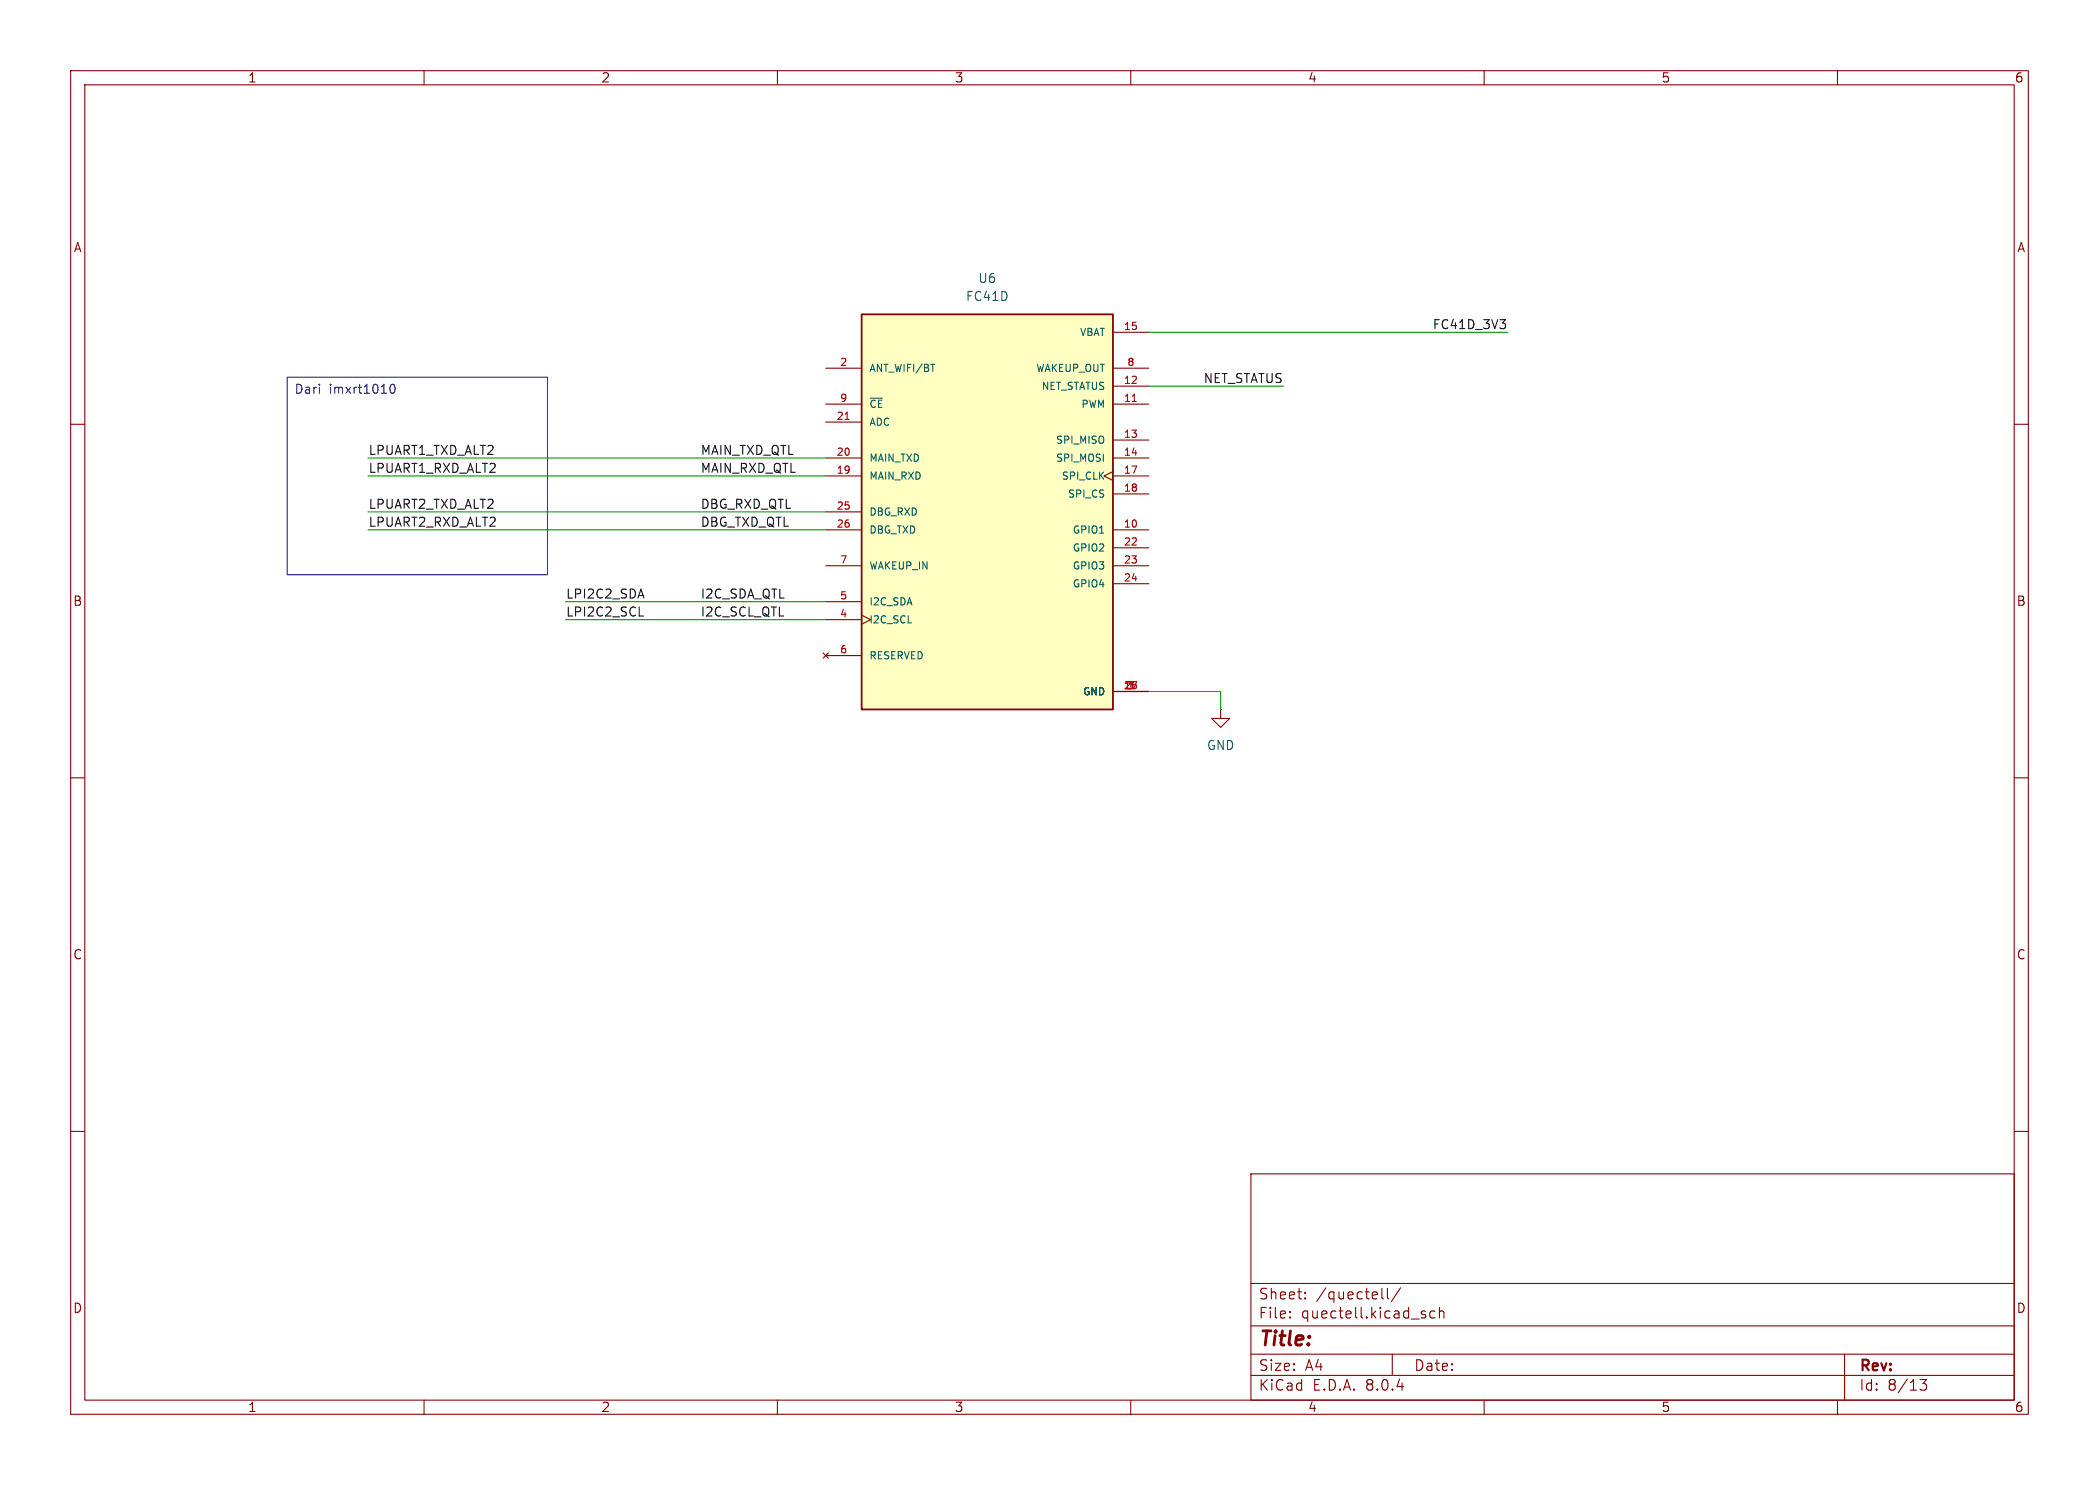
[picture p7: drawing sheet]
(kicad_sch
 (version 20231120)
 (generator "eeschema")
 (generator_version "8.0")
 (paper "A4")
 (lib_symbols
  (symbol "FC41D:FC41D"
   (pin_names
    (offset 1.016)) (exclude_from_sim no) (in_bom yes) (on_board yes)
   (property "Reference" "U" (at -17.78 28.702 0) (effects (font (size 1.27 1.27)) (justify left bottom)))
   (property "Value" "FC41D" (at -17.78 -30.48 0) (effects (font (size 1.27 1.27)) (justify left bottom)))
   (property "Footprint" "FC41D:XCVR_FC41D" (at 0 0 0) (effects (font (size 1.27 1.27)) (justify bottom) (hide yes)))
   (property "Datasheet" "" (at 0 0 0) (effects (font (size 1.27 1.27)) (hide yes)))
   (property "Description" "" (at 0 0 0) (effects (font (size 1.27 1.27)) (hide yes)))
   (property "MF" "Quectel" (at 0 0 0) (effects (font (size 1.27 1.27)) (justify bottom) (hide yes)))
   (property "MAXIMUM_PACKAGE_HEIGHT" "2.8mm" (at 0 0 0) (effects (font (size 1.27 1.27)) (justify bottom) (hide yes)))
   (property "Package" "Package" (at 0 0 0) (effects (font (size 1.27 1.27)) (justify bottom) (hide yes)))
   (property "Price" "None" (at 0 0 0) (effects (font (size 1.27 1.27)) (justify bottom) (hide yes)))
   (property "Check_prices" "https://www.snapeda.com/parts/FC41D/Quectel/view-part/?ref=eda" (at 0 0 0) (effects (font (size 1.27 1.27)) (justify bottom) (hide yes)))
   (property "STANDARD" "Manufacturer Recommendations" (at 0 0 0) (effects (font (size 1.27 1.27)) (justify bottom) (hide yes)))
   (property "PARTREV" "1.0" (at 0 0 0) (effects (font (size 1.27 1.27)) (justify bottom) (hide yes)))
   (property "SnapEDA_Link" "https://www.snapeda.com/parts/FC41D/Quectel/view-part/?ref=snap" (at 0 0 0) (effects (font (size 1.27 1.27)) (justify bottom) (hide yes)))
   (property "MP" "FC41D" (at 0 0 0) (effects (font (size 1.27 1.27)) (justify bottom) (hide yes)))
   (property "Description_1" "\nWi-Fi & Bluetooth module; Max. data rate of 72Mbps; LCC form factor; 20mm 18mm 2.6mm; Operating temperature range of -40C to +85C.\n" (at 0 0 0) (effects (font (size 1.27 1.27)) (justify bottom) (hide yes)))
   (property "MANUFACTURER" "Quectel" (at 0 0 0) (effects (font (size 1.27 1.27)) (justify bottom) (hide yes)))
   (property "Availability" "Not in stock" (at 0 0 0) (effects (font (size 1.27 1.27)) (justify bottom) (hide yes)))
   (property "SNAPEDA_PN" "FC41D" (at 0 0 0) (effects (font (size 1.27 1.27)) (justify bottom) (hide yes)))
   (symbol "FC41D_0_0"
    (rectangle (start -17.78 -27.94) (end 17.78 27.94) (stroke (width 0.254) (type default)) (fill (type background)))
    (pin power_in line (at 22.86 -25.4 180) (length 5.08) (name "GND" (effects (font (size 1.016 1.016)))) (number "1" (effects (font (size 1.016 1.016)))))
    (pin bidirectional line (at 22.86 -2.54 180) (length 5.08) (name "GPIO1" (effects (font (size 1.016 1.016)))) (number "10" (effects (font (size 1.016 1.016)))))
    (pin output line (at 22.86 15.24 180) (length 5.08) (name "PWM" (effects (font (size 1.016 1.016)))) (number "11" (effects (font (size 1.016 1.016)))))
    (pin output line (at 22.86 17.78 180) (length 5.08) (name "NET_STATUS" (effects (font (size 1.016 1.016)))) (number "12" (effects (font (size 1.016 1.016)))))
    (pin bidirectional line (at 22.86 10.16 180) (length 5.08) (name "SPI_MISO" (effects (font (size 1.016 1.016)))) (number "13" (effects (font (size 1.016 1.016)))))
    (pin bidirectional line (at 22.86 7.62 180) (length 5.08) (name "SPI_MOSI" (effects (font (size 1.016 1.016)))) (number "14" (effects (font (size 1.016 1.016)))))
    (pin power_in line (at 22.86 25.4 180) (length 5.08) (name "VBAT" (effects (font (size 1.016 1.016)))) (number "15" (effects (font (size 1.016 1.016)))))
    (pin power_in line (at 22.86 -25.4 180) (length 5.08) (name "GND" (effects (font (size 1.016 1.016)))) (number "16" (effects (font (size 1.016 1.016)))))
    (pin bidirectional clock (at 22.86 5.08 180) (length 5.08) (name "SPI_CLK" (effects (font (size 1.016 1.016)))) (number "17" (effects (font (size 1.016 1.016)))))
    (pin bidirectional line (at 22.86 2.54 180) (length 5.08) (name "SPI_CS" (effects (font (size 1.016 1.016)))) (number "18" (effects (font (size 1.016 1.016)))))
    (pin input line (at -22.86 5.08 0) (length 5.08) (name "MAIN_RXD" (effects (font (size 1.016 1.016)))) (number "19" (effects (font (size 1.016 1.016)))))
    (pin bidirectional line (at -22.86 20.32 0) (length 5.08) (name "ANT_WIFI/BT" (effects (font (size 1.016 1.016)))) (number "2" (effects (font (size 1.016 1.016)))))
    (pin output line (at -22.86 7.62 0) (length 5.08) (name "MAIN_TXD" (effects (font (size 1.016 1.016)))) (number "20" (effects (font (size 1.016 1.016)))))
    (pin input line (at -22.86 12.7 0) (length 5.08) (name "ADC" (effects (font (size 1.016 1.016)))) (number "21" (effects (font (size 1.016 1.016)))))
    (pin bidirectional line (at 22.86 -5.08 180) (length 5.08) (name "GPIO2" (effects (font (size 1.016 1.016)))) (number "22" (effects (font (size 1.016 1.016)))))
    (pin bidirectional line (at 22.86 -7.62 180) (length 5.08) (name "GPIO3" (effects (font (size 1.016 1.016)))) (number "23" (effects (font (size 1.016 1.016)))))
    (pin bidirectional line (at 22.86 -10.16 180) (length 5.08) (name "GPIO4" (effects (font (size 1.016 1.016)))) (number "24" (effects (font (size 1.016 1.016)))))
    (pin input line (at -22.86 0 0) (length 5.08) (name "DBG_RXD" (effects (font (size 1.016 1.016)))) (number "25" (effects (font (size 1.016 1.016)))))
    (pin output line (at -22.86 -2.54 0) (length 5.08) (name "DBG_TXD" (effects (font (size 1.016 1.016)))) (number "26" (effects (font (size 1.016 1.016)))))
    (pin power_in line (at 22.86 -25.4 180) (length 5.08) (name "GND" (effects (font (size 1.016 1.016)))) (number "27" (effects (font (size 1.016 1.016)))))
    (pin power_in line (at 22.86 -25.4 180) (length 5.08) (name "GND" (effects (font (size 1.016 1.016)))) (number "3" (effects (font (size 1.016 1.016)))))
    (pin output clock (at -22.86 -15.24 0) (length 5.08) (name "I2C_SCL" (effects (font (size 1.016 1.016)))) (number "4" (effects (font (size 1.016 1.016)))))
    (pin bidirectional line (at -22.86 -12.7 0) (length 5.08) (name "I2C_SDA" (effects (font (size 1.016 1.016)))) (number "5" (effects (font (size 1.016 1.016)))))
    (pin no_connect line (at -22.86 -20.32 0) (length 5.08) (name "RESERVED" (effects (font (size 1.016 1.016)))) (number "6" (effects (font (size 1.016 1.016)))))
    (pin input line (at -22.86 -7.62 0) (length 5.08) (name "WAKEUP_IN" (effects (font (size 1.016 1.016)))) (number "7" (effects (font (size 1.016 1.016)))))
    (pin output line (at 22.86 20.32 180) (length 5.08) (name "WAKEUP_OUT" (effects (font (size 1.016 1.016)))) (number "8" (effects (font (size 1.016 1.016)))))
    (pin input line (at -22.86 15.24 0) (length 5.08) (name "~{CE}" (effects (font (size 1.016 1.016)))) (number "9" (effects (font (size 1.016 1.016)))))))
  (symbol "power:GND"
   (power)
   (pin_numbers hide)
   (pin_names
    (offset 0) hide) (exclude_from_sim no) (in_bom yes) (on_board yes)
   (property "Reference" "#PWR" (at 0 -6.35 0) (effects (font (size 1.27 1.27)) (hide yes)))
   (property "Value" "GND" (at 0 -3.81 0) (effects (font (size 1.27 1.27))))
   (property "Footprint" "" (at 0 0 0) (effects (font (size 1.27 1.27)) (hide yes)))
   (property "Datasheet" "" (at 0 0 0) (effects (font (size 1.27 1.27)) (hide yes)))
   (property "Description" "Power symbol creates a global label with name \"GND\" , ground" (at 0 0 0) (effects (font (size 1.27 1.27)) (hide yes)))
   (symbol "GND_0_1"
    (polyline (pts (xy 0 0) (xy 0 -1.27) (xy 1.27 -1.27) (xy 0 -2.54) (xy -1.27 -1.27) (xy 0 -1.27)) (stroke (width 0) (type default)) (fill (type none))))
   (symbol "GND_1_1"
    (pin power_in line (at 0 0 270) (length 0) (name "~" (effects (font (size 1.27 1.27)))) (number "1" (effects (font (size 1.27 1.27))))))))
 (wire
  (pts (xy 52.07 64.77) (xy 116.84 64.77))
  (stroke (width 0) (type default)))
 (wire
  (pts (xy 52.07 74.93) (xy 116.84 74.93))
  (stroke (width 0) (type default)))
 (wire
  (pts (xy 162.56 97.79) (xy 172.72 97.79))
  (stroke (width 0) (type default)))
 (wire
  (pts (xy 80.01 85.09) (xy 116.84 85.09))
  (stroke (width 0) (type default)))
 (wire
  (pts (xy 162.56 54.61) (xy 181.61 54.61))
  (stroke (width 0) (type default)))
 (wire
  (pts (xy 162.56 46.99) (xy 213.36 46.99))
  (stroke (width 0) (type default)))
 (wire
  (pts (xy 52.07 67.31) (xy 116.84 67.31))
  (stroke (width 0) (type default)))
 (wire
  (pts (xy 52.07 72.39) (xy 116.84 72.39))
  (stroke (width 0) (type default)))
 (wire
  (pts (xy 80.01 87.63) (xy 116.84 87.63))
  (stroke (width 0) (type default)))
 (wire
  (pts (xy 172.72 97.79) (xy 172.72 100.33))
  (stroke (width 0) (type default)))
 (text_box "Dari imxrt1010\n"
  (exclude_from_sim no)
  (at 40.64 53.34 0)
  (size 36.83 27.94)
  (stroke (width 0) (type default))
  (fill (type none))
  (effects (font (size 1.27 1.27)) (justify left top)))
 (label "DBG_TXD_QTL"
  (at 99.06 74.93 0)
  (fields_autoplaced yes)
  (effects (font (size 1.27 1.27)) (justify left bottom)))
 (label "LPUART1_RXD_ALT2"
  (at 52.07 67.31 0)
  (fields_autoplaced yes)
  (effects (font (size 1.27 1.27)) (justify left bottom)))
 (label "NET_STATUS"
  (at 181.61 54.61 180)
  (fields_autoplaced yes)
  (effects (font (size 1.27 1.27)) (justify right bottom)))
 (label "LPUART2_TXD_ALT2"
  (at 52.07 72.39 0)
  (fields_autoplaced yes)
  (effects (font (size 1.27 1.27)) (justify left bottom)))
 (label "MAIN_TXD_QTL"
  (at 99.06 64.77 0)
  (fields_autoplaced yes)
  (effects (font (size 1.27 1.27)) (justify left bottom)))
 (label "LPI2C2_SDA"
  (at 80.01 85.09 0)
  (fields_autoplaced yes)
  (effects (font (size 1.27 1.27)) (justify left bottom)))
 (label "FC41D_3V3"
  (at 213.36 46.99 180)
  (fields_autoplaced yes)
  (effects (font (size 1.27 1.27)) (justify right bottom)))
 (label "I2C_SCL_QTL"
  (at 99.06 87.63 0)
  (fields_autoplaced yes)
  (effects (font (size 1.27 1.27)) (justify left bottom)))
 (label "MAIN_RXD_QTL"
  (at 99.06 67.31 0)
  (fields_autoplaced yes)
  (effects (font (size 1.27 1.27)) (justify left bottom)))
 (label "DBG_RXD_QTL"
  (at 99.06 72.39 0)
  (fields_autoplaced yes)
  (effects (font (size 1.27 1.27)) (justify left bottom)))
 (label "LPUART2_RXD_ALT2"
  (at 52.07 74.93 0)
  (fields_autoplaced yes)
  (effects (font (size 1.27 1.27)) (justify left bottom)))
 (label "LPI2C2_SCL"
  (at 80.01 87.63 0)
  (fields_autoplaced yes)
  (effects (font (size 1.27 1.27)) (justify left bottom)))
 (label "LPUART1_TXD_ALT2"
  (at 52.07 64.77 0)
  (fields_autoplaced yes)
  (effects (font (size 1.27 1.27)) (justify left bottom)))
 (label "I2C_SDA_QTL"
  (at 99.06 85.09 0)
  (fields_autoplaced yes)
  (effects (font (size 1.27 1.27)) (justify left bottom)))
 (symbol
  (lib_id "FC41D:FC41D")
  (at 139.7 72.39 0)
  (unit 1)
  (exclude_from_sim no)
  (in_bom yes)
  (on_board yes)
  (dnp no)
  (fields_autoplaced yes)
  (property "Reference" "U6" (at 139.7 39.37 0) (effects (font (size 1.27 1.27))))
  (property "Value" "FC41D" (at 139.7 41.91 0) (effects (font (size 1.27 1.27))))
  (property "Footprint" "FC41D:XCVR_FC41D" (at 139.7 72.39 0) (effects (font (size 1.27 1.27)) (justify bottom) (hide yes)))
  (property "Datasheet" "" (at 139.7 72.39 0) (effects (font (size 1.27 1.27)) (hide yes)))
  (property "Description" "" (at 139.7 72.39 0) (effects (font (size 1.27 1.27)) (hide yes)))
  (property "MF" "Quectel" (at 139.7 72.39 0) (effects (font (size 1.27 1.27)) (justify bottom) (hide yes)))
  (property "MAXIMUM_PACKAGE_HEIGHT" "2.8mm" (at 139.7 72.39 0) (effects (font (size 1.27 1.27)) (justify bottom) (hide yes)))
  (property "Package" "Package" (at 139.7 72.39 0) (effects (font (size 1.27 1.27)) (justify bottom) (hide yes)))
  (property "Price" "None" (at 139.7 72.39 0) (effects (font (size 1.27 1.27)) (justify bottom) (hide yes)))
  (property "Check_prices" "https://www.snapeda.com/parts/FC41D/Quectel/view-part/?ref=eda" (at 139.7 72.39 0) (effects (font (size 1.27 1.27)) (justify bottom) (hide yes)))
  (property "STANDARD" "Manufacturer Recommendations" (at 139.7 72.39 0) (effects (font (size 1.27 1.27)) (justify bottom) (hide yes)))
  (property "PARTREV" "1.0" (at 139.7 72.39 0) (effects (font (size 1.27 1.27)) (justify bottom) (hide yes)))
  (property "SnapEDA_Link" "https://www.snapeda.com/parts/FC41D/Quectel/view-part/?ref=snap" (at 139.7 72.39 0) (effects (font (size 1.27 1.27)) (justify bottom) (hide yes)))
  (property "MP" "FC41D" (at 139.7 72.39 0) (effects (font (size 1.27 1.27)) (justify bottom) (hide yes)))
  (property "Description_1" "\nWi-Fi & Bluetooth module; Max. data rate of 72Mbps; LCC form factor; 20mm 18mm 2.6mm; Operating temperature range of -40C to +85C.\n" (at 139.7 72.39 0) (effects (font (size 1.27 1.27)) (justify bottom) (hide yes)))
  (property "MANUFACTURER" "Quectel" (at 139.7 72.39 0) (effects (font (size 1.27 1.27)) (justify bottom) (hide yes)))
  (property "Availability" "Not in stock" (at 139.7 72.39 0) (effects (font (size 1.27 1.27)) (justify bottom) (hide yes)))
  (property "SNAPEDA_PN" "FC41D" (at 139.7 72.39 0) (effects (font (size 1.27 1.27)) (justify bottom) (hide yes)))
  (pin "7")
  (pin "27")
  (pin "3")
  (pin "5")
  (pin "25")
  (pin "18")
  (pin "20")
  (pin "1")
  (pin "19")
  (pin "15")
  (pin "2")
  (pin "24")
  (pin "26")
  (pin "6")
  (pin "22")
  (pin "16")
  (pin "23")
  (pin "4")
  (pin "12")
  (pin "17")
  (pin "8")
  (pin "9")
  (pin "14")
  (pin "13")
  (pin "21")
  (pin "11")
  (pin "10"))
 (symbol
  (lib_id "power:GND")
  (at 172.72 100.33 0)
  (unit 1)
  (exclude_from_sim no)
  (in_bom yes)
  (on_board yes)
  (dnp no)
  (fields_autoplaced yes)
  (property "Reference" "#PWR034" (at 172.72 106.68 0) (effects (font (size 1.27 1.27)) (hide yes)))
  (property "Value" "GND" (at 172.72 105.41 0) (effects (font (size 1.27 1.27))))
  (property "Footprint" "" (at 172.72 100.33 0) (effects (font (size 1.27 1.27)) (hide yes)))
  (property "Datasheet" "" (at 172.72 100.33 0) (effects (font (size 1.27 1.27)) (hide yes)))
  (property "Description" "Power symbol creates a global label with name \"GND\" , ground" (at 172.72 100.33 0) (effects (font (size 1.27 1.27)) (hide yes)))
  (pin "1")))
